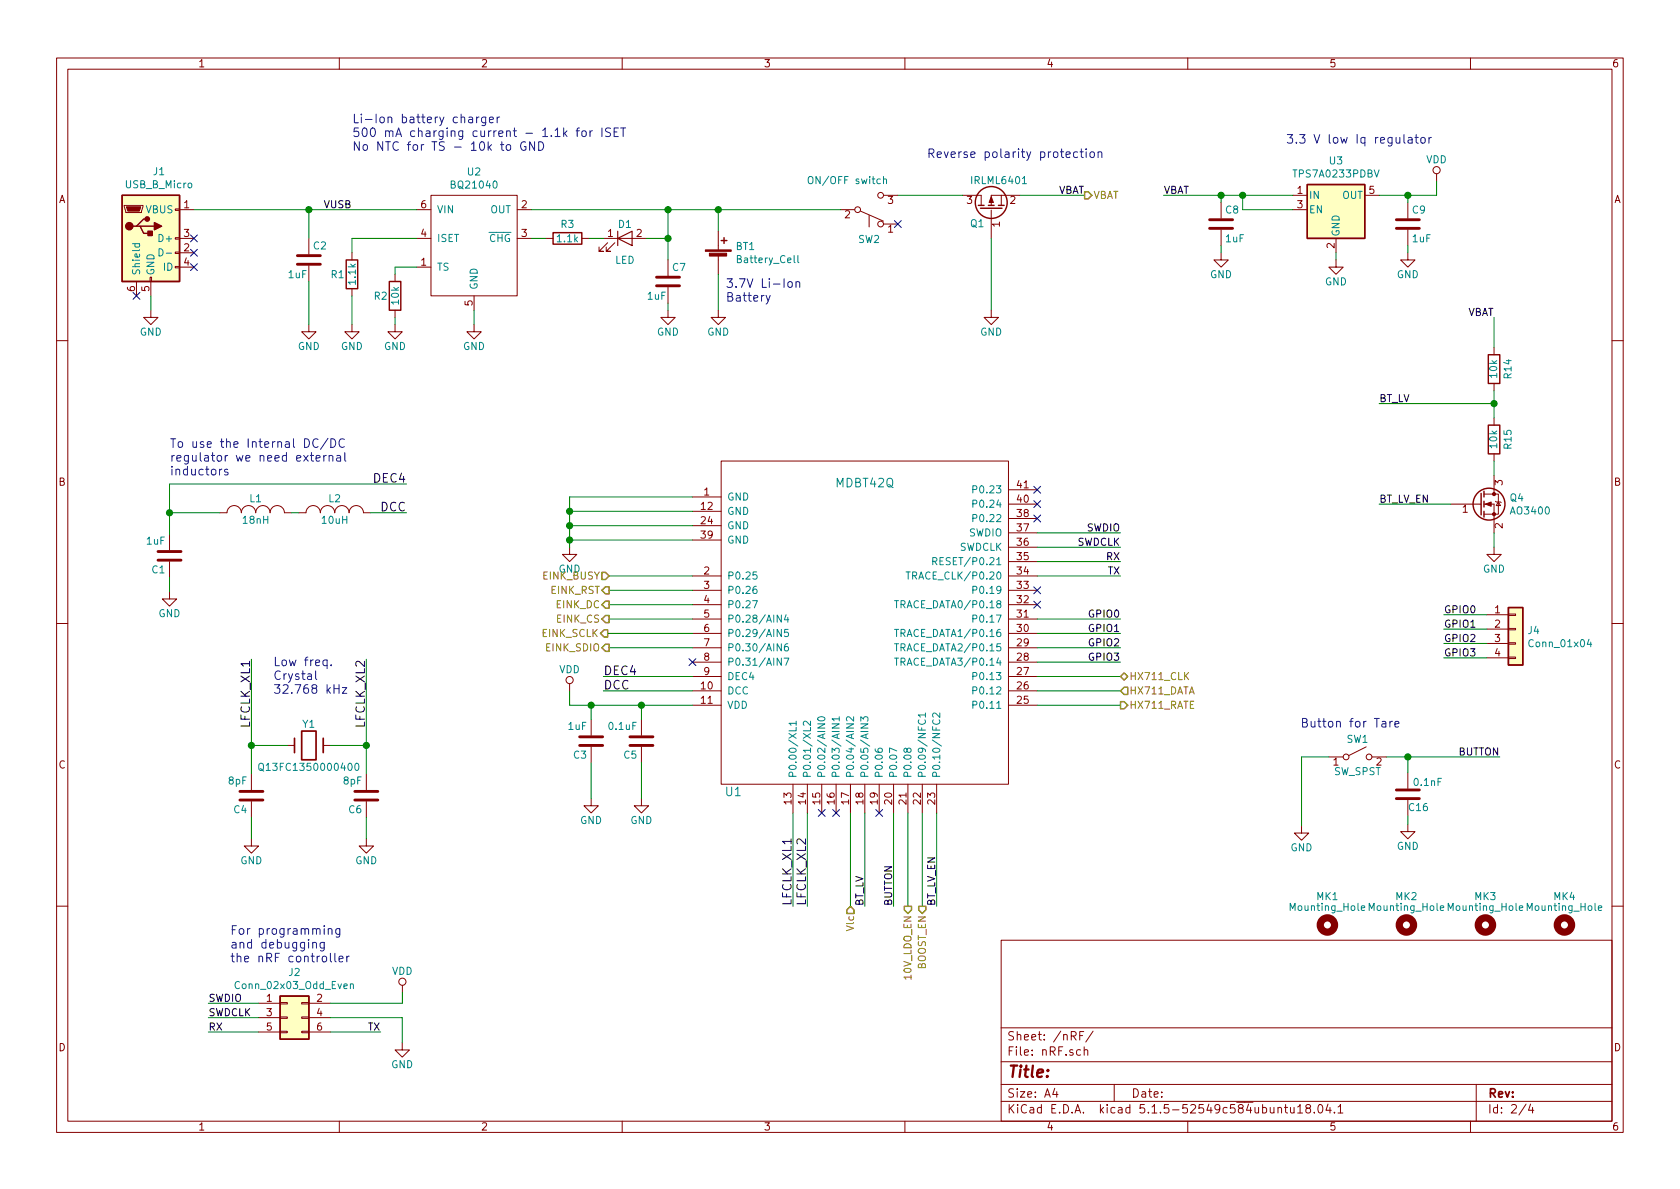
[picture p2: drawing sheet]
EESchema Schematic File Version 4
EELAYER 30 0
EELAYER END
$Descr A4 11693 8268
encoding utf-8
Sheet 2 4
Title ""
Date ""
Rev ""
Comp ""
Comment1 ""
Comment2 ""
Comment3 ""
Comment4 ""
$EndDescr
$Comp
L sense:Crystal Y1
U 1 1
P 2150 5180
F 0 "Y1" H 2150 5330 50  0000 C CNN
F 1 "Q13FC1350000400" H 2150 5030 50  0000 C CNN
F 2 "sense_fp:Q13FC1350000400_SMD Crystals 32.768KHz" H 2150 5180 50  0001 C CNN
F 3 "" H 2150 5180 50  0000 C CNN
	1    2150 5180
	1    0    0    -1  
$EndComp
$Comp
L sense:Mounting_Hole MK1
U 1 1
P 9240 6430
F 0 "MK1" H 9240 6630 50  0000 C CNN
F 1 "Mounting_Hole" H 9240 6555 50  0000 C CNN
F 2 "sense_fp:MountingHole_2.7mm_M2.5" H 9240 6430 50  0001 C CNN
F 3 "" H 9240 6430 50  0001 C CNN
	1    9240 6430
	1    0    0    -1  
$EndComp
$Comp
L sense:GND #PWR03
U 1 1
P 5000 2150
F 0 "#PWR03" H 5000 1900 50  0001 C CNN
F 1 "GND" H 5000 2000 50  0000 C CNN
F 2 "" H 5000 2150 60  0000 C CNN
F 3 "" H 5000 2150 60  0000 C CNN
	1    5000 2150
	1    0    0    -1  
$EndComp
$Comp
L sense:VDD #PWR06
U 1 1
P 10000 1250
F 0 "#PWR06" H 10000 1100 50  0001 C CNN
F 1 "VDD" H 10000 1400 50  0000 C CNN
F 2 "" H 10000 1250 60  0000 C CNN
F 3 "" H 10000 1250 60  0000 C CNN
	1    10000 1250
	1    0    0    -1  
$EndComp
$Comp
L sense:Mounting_Hole MK2
U 1 1
P 9790 6430
F 0 "MK2" H 9790 6630 50  0000 C CNN
F 1 "Mounting_Hole" H 9790 6555 50  0000 C CNN
F 2 "sense_fp:MountingHole_2.7mm_M2.5" H 9790 6430 50  0001 C CNN
F 3 "" H 9790 6430 50  0001 C CNN
	1    9790 6430
	1    0    0    -1  
$EndComp
$Comp
L sense:Mounting_Hole MK3
U 1 1
P 10340 6430
F 0 "MK3" H 10340 6630 50  0000 C CNN
F 1 "Mounting_Hole" H 10340 6555 50  0000 C CNN
F 2 "sense_fp:MountingHole_2.7mm_M2.5" H 10340 6430 50  0001 C CNN
F 3 "" H 10340 6430 50  0001 C CNN
	1    10340 6430
	1    0    0    -1  
$EndComp
$Comp
L sense:Mounting_Hole MK4
U 1 1
P 10890 6430
F 0 "MK4" H 10890 6630 50  0000 C CNN
F 1 "Mounting_Hole" H 10890 6555 50  0000 C CNN
F 2 "sense_fp:MountingHole_2.7mm_M2.5" H 10890 6430 50  0001 C CNN
F 3 "" H 10890 6430 50  0001 C CNN
	1    10890 6430
	1    0    0    -1  
$EndComp
$Comp
L sense:INDUCTOR_SMALL L2
U 1 1
P 2330 3560
F 0 "L2" H 2330 3660 50  0000 C CNN
F 1 "10uH" H 2330 3510 50  0000 C CNN
F 2 "sense_fp:L_0805" H 2330 3560 60  0001 C CNN
F 3 "" H 2330 3560 60  0000 C CNN
	1    2330 3560
	1    0    0    -1  
$EndComp
$Comp
L sense:GND #PWR01
U 1 1
P 9060 5740
F 0 "#PWR01" H 9060 5490 50  0001 C CNN
F 1 "GND" H 9060 5590 50  0000 C CNN
F 2 "" H 9060 5740 60  0000 C CNN
F 3 "" H 9060 5740 60  0000 C CNN
	1    9060 5740
	1    0    0    -1  
$EndComp
$Comp
L sense:GND #PWR011
U 1 1
P 1750 5830
F 0 "#PWR011" H 1750 5580 50  0001 C CNN
F 1 "GND" H 1750 5680 50  0000 C CNN
F 2 "" H 1750 5830 60  0000 C CNN
F 3 "" H 1750 5830 60  0000 C CNN
	1    1750 5830
	1    0    0    -1  
$EndComp
$Comp
L sense:GND #PWR014
U 1 1
P 2550 5830
F 0 "#PWR014" H 2550 5580 50  0001 C CNN
F 1 "GND" H 2550 5680 50  0000 C CNN
F 2 "" H 2550 5830 60  0000 C CNN
F 3 "" H 2550 5830 60  0000 C CNN
	1    2550 5830
	1    0    0    -1  
$EndComp
$Comp
L sense:GND #PWR02
U 1 1
P 1180 4110
F 0 "#PWR02" H 1180 3860 50  0001 C CNN
F 1 "GND" H 1180 3960 50  0000 C CNN
F 2 "" H 1180 4110 60  0000 C CNN
F 3 "" H 1180 4110 60  0000 C CNN
	1    1180 4110
	1    0    0    -1  
$EndComp
$Comp
L sense:GND #PWR010
U 1 1
P 4115 5550
F 0 "#PWR010" H 4115 5300 50  0001 C CNN
F 1 "GND" H 4115 5400 50  0000 C CNN
F 2 "" H 4115 5550 60  0000 C CNN
F 3 "" H 4115 5550 60  0000 C CNN
	1    4115 5550
	1    0    0    -1  
$EndComp
$Comp
L sense:GND #PWR012
U 1 1
P 4465 5550
F 0 "#PWR012" H 4465 5300 50  0001 C CNN
F 1 "GND" H 4465 5400 50  0000 C CNN
F 2 "" H 4465 5550 60  0000 C CNN
F 3 "" H 4465 5550 60  0000 C CNN
	1    4465 5550
	1    0    0    -1  
$EndComp
$Comp
L sense:GND #PWR07
U 1 1
P 3965 3800
F 0 "#PWR07" H 3965 3550 50  0001 C CNN
F 1 "GND" H 3965 3650 50  0000 C CNN
F 2 "" H 3965 3800 60  0000 C CNN
F 3 "" H 3965 3800 60  0000 C CNN
	1    3965 3800
	1    0    0    -1  
$EndComp
Text Label 4200 4700 0    60   ~ 0
DEC4
Text Label 4200 4800 0    60   ~ 0
DCC
$Comp
L sense:VDD #PWR09
U 1 1
P 3965 4800
F 0 "#PWR09" H 3965 4650 50  0001 C CNN
F 1 "VDD" H 3965 4950 50  0000 C CNN
F 2 "" H 3965 4800 60  0000 C CNN
F 3 "" H 3965 4800 60  0000 C CNN
	1    3965 4800
	1    0    0    -1  
$EndComp
Text Label 2830 3360 2    60   ~ 0
DEC4
Text Label 2830 3560 2    60   ~ 0
DCC
Text Label 5520 6300 1    60   ~ 0
LFCLK_XL1
Text Label 5620 6300 1    60   ~ 0
LFCLK_XL2
Text Label 1750 4580 3    60   ~ 0
LFCLK_XL1
Text Label 2550 4580 3    60   ~ 0
LFCLK_XL2
Text Label 1450 6975 0    50   ~ 0
SWDIO
Text Label 1450 7075 0    50   ~ 0
SWDCLK
Text Label 1450 7175 0    50   ~ 0
RX
Text Label 2650 7175 2    50   ~ 0
TX
$Comp
L sense:VDD #PWR05
U 1 1
P 2801 6900
F 0 "#PWR05" H 2801 6750 50  0001 C CNN
F 1 "VDD" H 2801 7050 50  0000 C CNN
F 2 "" H 2801 6900 60  0000 C CNN
F 3 "" H 2801 6900 60  0000 C CNN
	1    2801 6900
	1    0    0    -1  
$EndComp
$Comp
L sense:C C6
U 1 1
P 2550 5530
F 0 "C6" H 2575 5630 50  0000 L CNN
F 1 "8pF" H 2575 5430 50  0000 L CNN
F 2 "sense_fp:C_0402_1005Metric" H 2588 5380 30  0001 C CNN
F 3 "" H 2550 5530 60  0000 C CNN
	1    2550 5530
	-1   0    0    1   
$EndComp
$Comp
L sense:C C4
U 1 1
P 1750 5530
F 0 "C4" H 1775 5630 50  0000 L CNN
F 1 "8pF" H 1775 5430 50  0000 L CNN
F 2 "sense_fp:C_0402_1005Metric" H 1788 5380 30  0001 C CNN
F 3 "" H 1750 5530 60  0000 C CNN
	1    1750 5530
	-1   0    0    1   
$EndComp
$Comp
L sense:C C3
U 1 1
P 4115 5150
F 0 "C3" H 4140 5250 50  0000 L CNN
F 1 "1uF" H 4140 5050 50  0000 L CNN
F 2 "sense_fp:C_0603_1608Metric" H 4153 5000 30  0001 C CNN
F 3 "" H 4115 5150 60  0000 C CNN
	1    4115 5150
	-1   0    0    1   
$EndComp
$Comp
L sense:C C5
U 1 1
P 4465 5150
F 0 "C5" H 4490 5250 50  0000 L CNN
F 1 "0.1uF" H 4490 5050 50  0000 L CNN
F 2 "sense_fp:C_0402_1005Metric" H 4503 5000 30  0001 C CNN
F 3 "" H 4465 5150 60  0000 C CNN
	1    4465 5150
	-1   0    0    1   
$EndComp
$Comp
L sense:C C1
U 1 1
P 1180 3860
F 0 "C1" H 1205 3960 50  0000 L CNN
F 1 "1uF" H 1205 3760 50  0000 L CNN
F 2 "sense_fp:C_0603_1608Metric" H 1218 3710 30  0001 C CNN
F 3 "" H 1180 3860 60  0000 C CNN
	1    1180 3860
	-1   0    0    1   
$EndComp
$Comp
L sense:INDUCTOR_SMALL L1
U 1 1
P 1780 3560
F 0 "L1" H 1780 3660 50  0000 C CNN
F 1 "18nH" H 1780 3510 50  0000 C CNN
F 2 "sense_fp:C_0603_1608Metric" H 1780 3560 60  0001 C CNN
F 3 "" H 1780 3560 60  0000 C CNN
	1    1780 3560
	1    0    0    -1  
$EndComp
$Comp
L sense:Q_PMOS_DGS Q1
U 1 1
P 6900 1450
F 0 "Q1" V 6800 1600 50  0000 R CNN
F 1 "IRLML6401" V 7100 1600 50  0000 R CNN
F 2 "Package_TO_SOT_SMD:SOT-23" H 7100 1550 29  0001 C CNN
F 3 "" H 6900 1450 60  0000 C CNN
	1    6900 1450
	0    -1   -1   0   
$EndComp
Wire Wire Line
	6900 1650 6900 2150
Wire Wire Line
	1180 3360 1180 3560
Wire Wire Line
	1180 3560 1530 3560
Wire Wire Line
	1180 4010 1180 4110
Wire Wire Line
	1180 3360 2830 3360
Connection ~ 1180 3560
Wire Wire Line
	3965 4900 4115 4900
Wire Wire Line
	4115 5000 4115 4900
Connection ~ 4115 4900
Wire Wire Line
	4465 5000 4465 4900
Wire Wire Line
	4115 5300 4115 5550
Wire Wire Line
	1750 4580 1750 5180
Wire Wire Line
	2300 5180 2550 5180
Wire Wire Line
	2550 4580 2550 5180
Wire Wire Line
	1750 5680 1750 5830
Wire Wire Line
	2550 5680 2550 5830
Connection ~ 2550 5180
Wire Wire Line
	2000 5180 1750 5180
Connection ~ 1750 5180
Wire Wire Line
	3965 3450 3965 3550
Connection ~ 3965 3550
Connection ~ 3965 3650
Connection ~ 3965 3750
Wire Wire Line
	3965 4800 3965 4900
Wire Wire Line
	4465 5300 4465 5550
Wire Wire Line
	2080 3560 2030 3560
Wire Wire Line
	2830 3560 2580 3560
Wire Wire Line
	1180 3560 1180 3710
Wire Wire Line
	2550 5180 2550 5380
Wire Wire Line
	1750 5180 1750 5380
Wire Wire Line
	3965 3550 3965 3650
Wire Wire Line
	3965 3650 3965 3750
Wire Wire Line
	3965 3750 3965 3800
Text Notes 5050 2100 0    60   ~ 0
3.7V Li-Ion\nBattery
Text Notes 6450 1100 0    60   ~ 0
Reverse polarity protection
Text Notes 9050 5065 0    60   ~ 0
Button for Tare
Text Notes 1180 3310 0    60   ~ 0
To use the Internal DC/DC\nregulator we need external\ninductors
Text Notes 1600 6700 0    60   ~ 0
For programming \nand debugging \nthe nRF controller
Text Notes 1900 4830 0    60   ~ 0
Low freq. \nCrystal\n32.768 kHz\n
$Comp
L sense:GND #PWR04
U 1 1
P 2800 7250
F 0 "#PWR04" H 2800 7000 50  0001 C CNN
F 1 "GND" H 2800 7100 50  0000 C CNN
F 2 "" H 2800 7250 60  0000 C CNN
F 3 "" H 2800 7250 60  0000 C CNN
	1    2800 7250
	1    0    0    -1  
$EndComp
$Comp
L sense:Slider_Switch_SW_2_State SW2
U 1 1
P 6050 1450
F 0 "SW2" H 6050 1660 50  0000 C CNN
F 1 "ON/OFF switch" H 5900 1250 50  0000 C CNN
F 2 "Footprint_nrf_scale:Slide Switch SMD 2P2T _6pins" H 6050 1450 50  0001 C CNN
F 3 "" H 6050 1450 50  0001 C CNN
	1    6050 1450
	1    0    0    1   
$EndComp
$Comp
L sense:C C16
U 1 1
P 9800 5520
F 0 "C16" H 9650 5615 50  0000 L CNN
F 1 "0.1nF" H 9555 5440 50  0000 L CNN
F 2 "sense_fp:C_0402_1005Metric" H 9838 5370 30  0001 C CNN
F 3 "" H 9800 5520 60  0000 C CNN
	1    9800 5520
	-1   0    0    1   
$EndComp
$Comp
L sense:GND #PWR032
U 1 1
P 9800 5730
F 0 "#PWR032" H 9800 5480 50  0001 C CNN
F 1 "GND" H 9800 5580 50  0000 C CNN
F 2 "" H 9800 5730 60  0000 C CNN
F 3 "" H 9800 5730 60  0000 C CNN
	1    9800 5730
	1    0    0    -1  
$EndComp
$Comp
L sense:Conn_02x03_Odd_Even J2
U 1 1
P 2000 7075
F 0 "J2" H 2050 7392 50  0000 C CNN
F 1 "Conn_02x03_Odd_Even" H 2050 7301 50  0000 C CNN
F 2 "Connector_PinHeader_2.00mm:PinHeader_2x03_P2.00mm_Vertical" H 2000 7075 50  0001 C CNN
F 3 "~" H 2000 7075 50  0001 C CNN
	1    2000 7075
	1    0    0    -1  
$EndComp
Wire Wire Line
	2300 7175 2650 7175
Wire Wire Line
	1450 6975 1800 6975
Wire Wire Line
	1800 7075 1450 7075
Wire Wire Line
	1450 7175 1800 7175
$Comp
L sense:SW_SPST SW1
U 1 1
P 9450 5260
F 0 "SW1" H 9450 5385 50  0000 C CNN
F 1 "SW_SPST" H 9450 5160 50  0000 C CNN
F 2 "Footprint_nrf_scale:SMD Tactile Switch_3x6x2.5mm" H 9450 5260 50  0001 C CNN
F 3 "" H 9450 5260 50  0001 C CNN
	1    9450 5260
	1    0    0    -1  
$EndComp
NoConn ~ 6250 1550
Text Label 7800 3700 2    50   ~ 0
SWDIO
Text Label 7800 3800 2    50   ~ 0
SWDCLK
Text Label 7800 4000 2    50   ~ 0
TX
Text Label 7800 3900 2    50   ~ 0
RX
NoConn ~ 7220 3400
NoConn ~ 7220 3500
Wire Wire Line
	5520 5650 5520 6300
Wire Wire Line
	5620 5650 5620 6300
Wire Wire Line
	4115 4900 4465 4900
Connection ~ 4465 4900
Wire Wire Line
	4465 4900 4820 4900
Wire Wire Line
	4820 4800 4200 4800
Wire Wire Line
	3965 3450 4820 3450
Wire Wire Line
	3965 3550 4820 3550
Wire Wire Line
	3965 3650 4820 3650
Wire Wire Line
	3965 3750 4820 3750
Wire Wire Line
	7800 3700 7220 3700
Wire Wire Line
	7220 3800 7800 3800
Wire Wire Line
	7800 3900 7220 3900
Wire Wire Line
	7220 4000 7800 4000
Text Label 10440 5260 2    50   ~ 0
BUTTON
Wire Wire Line
	9800 5670 9800 5730
Wire Wire Line
	9060 5740 9060 5260
Wire Wire Line
	9060 5260 9250 5260
Wire Wire Line
	9650 5260 9800 5260
Wire Wire Line
	9800 5370 9800 5260
Connection ~ 9800 5260
Wire Wire Line
	9800 5260 10440 5260
$Comp
L sense:Battery_Cell BT1
U 1 1
P 5000 1800
F 0 "BT1" H 5118 1896 50  0000 L CNN
F 1 "Battery_Cell" H 5118 1805 50  0000 L CNN
F 2 "Connector_JST:JST_PH_B2B-PH-K_1x02_P2.00mm_Vertical" V 5000 1860 50  0001 C CNN
F 3 "" V 5000 1860 50  0001 C CNN
	1    5000 1800
	1    0    0    -1  
$EndComp
$Comp
L sense:GND #PWR0101
U 1 1
P 6900 2150
F 0 "#PWR0101" H 6900 1900 50  0001 C CNN
F 1 "GND" H 6900 2000 50  0000 C CNN
F 2 "" H 6900 2150 60  0000 C CNN
F 3 "" H 6900 2150 60  0000 C CNN
	1    6900 2150
	1    0    0    -1  
$EndComp
Wire Wire Line
	5000 1900 5000 2150
Text Label 7550 1350 2    50   ~ 0
VBAT
$Comp
L scale_hx711-rescue:TLV70013_SOT23-5-Regulator_Linear U?
U 1 1
P 9300 1450
AR Path="/5E60E4CD" Ref="U?"  Part="1" 
AR Path="/5E602405/5E60E4CD" Ref="U3"  Part="1" 
F 0 "U3" H 9300 1792 50  0000 C CNN
F 1 "TPS7A0233PDBV" H 9300 1701 50  0000 C CNN
F 2 "Package_TO_SOT_SMD:SOT-23-5" H 9300 1775 50  0001 C CIN
F 3 "http://www.ti.com/lit/ds/symlink/tps7a02.pdf" H 9300 1500 50  0001 C CNN
	1    9300 1450
	1    0    0    -1  
$EndComp
Wire Wire Line
	9000 1350 8650 1350
Wire Wire Line
	9000 1450 8650 1450
Wire Wire Line
	8650 1450 8650 1350
Connection ~ 8650 1350
Wire Wire Line
	8650 1350 8500 1350
$Comp
L sense:C C8
U 1 1
P 8500 1550
F 0 "C8" H 8525 1650 50  0000 L CNN
F 1 "1uF" H 8525 1450 50  0000 L CNN
F 2 "sense_fp:C_1206_3216Metric" H 8538 1400 30  0001 C CNN
F 3 "" H 8500 1550 60  0000 C CNN
	1    8500 1550
	1    0    0    -1  
$EndComp
Wire Wire Line
	8500 1750 8500 1700
$Comp
L sense:GND #PWR0102
U 1 1
P 8500 1750
F 0 "#PWR0102" H 8500 1500 50  0001 C CNN
F 1 "GND" H 8500 1600 50  0000 C CNN
F 2 "" H 8500 1750 60  0000 C CNN
F 3 "" H 8500 1750 60  0000 C CNN
	1    8500 1750
	1    0    0    -1  
$EndComp
Wire Wire Line
	8500 1400 8500 1350
Connection ~ 8500 1350
$Comp
L sense:C C9
U 1 1
P 9800 1550
F 0 "C9" H 9825 1650 50  0000 L CNN
F 1 "1uF" H 9825 1450 50  0000 L CNN
F 2 "sense_fp:C_1206_3216Metric" H 9838 1400 30  0001 C CNN
F 3 "" H 9800 1550 60  0000 C CNN
	1    9800 1550
	1    0    0    -1  
$EndComp
Wire Wire Line
	9800 1750 9800 1700
$Comp
L sense:GND #PWR0103
U 1 1
P 9800 1750
F 0 "#PWR0103" H 9800 1500 50  0001 C CNN
F 1 "GND" H 9800 1600 50  0000 C CNN
F 2 "" H 9800 1750 60  0000 C CNN
F 3 "" H 9800 1750 60  0000 C CNN
	1    9800 1750
	1    0    0    -1  
$EndComp
$Comp
L sense:GND #PWR0104
U 1 1
P 9300 1800
F 0 "#PWR0104" H 9300 1550 50  0001 C CNN
F 1 "GND" H 9300 1650 50  0000 C CNN
F 2 "" H 9300 1800 60  0000 C CNN
F 3 "" H 9300 1800 60  0000 C CNN
	1    9300 1800
	1    0    0    -1  
$EndComp
Wire Wire Line
	9300 1800 9300 1750
Wire Wire Line
	9600 1350 9800 1350
Wire Wire Line
	9800 1350 9800 1400
Wire Wire Line
	9800 1350 10000 1350
Connection ~ 9800 1350
Wire Wire Line
	10000 1250 10000 1350
Wire Wire Line
	8100 1350 8500 1350
Text Label 8100 1350 0    50   ~ 0
VBAT
Text Notes 8950 1000 0    60   ~ 0
3.3 V low Iq regulator
$Comp
L sense:BQ21040 U2
U 1 1
P 3300 1650
F 0 "U2" H 3300 2115 50  0000 C CNN
F 1 "BQ21040" H 3300 2024 50  0000 C CNN
F 2 "Package_TO_SOT_SMD:SOT-23-6_Handsoldering" H 3300 1650 50  0001 C CNN
F 3 "http://www.ti.com/lit/ds/symlink/bq21040.pdf" H 3300 1650 50  0001 C CNN
	1    3300 1650
	1    0    0    -1  
$EndComp
$Comp
L sense:C C2
U 1 1
P 2150 1800
F 0 "C2" H 2175 1900 50  0000 L CNN
F 1 "1uF" H 2000 1700 50  0000 L CNN
F 2 "sense_fp:C_1206_3216Metric" H 2188 1650 30  0001 C CNN
F 3 "" H 2150 1800 60  0000 C CNN
	1    2150 1800
	1    0    0    -1  
$EndComp
Wire Wire Line
	2150 2250 2150 1950
$Comp
L sense:GND #PWR0105
U 1 1
P 2150 2250
F 0 "#PWR0105" H 2150 2000 50  0001 C CNN
F 1 "GND" H 2150 2100 50  0000 C CNN
F 2 "" H 2150 2250 60  0000 C CNN
F 3 "" H 2150 2250 60  0000 C CNN
	1    2150 2250
	1    0    0    -1  
$EndComp
Wire Wire Line
	2150 1450 2900 1450
Wire Wire Line
	2150 1450 2150 1650
Wire Wire Line
	2900 1650 2450 1650
Wire Wire Line
	2450 1650 2450 1750
$Comp
L sense:R R1
U 1 1
P 2450 1900
F 0 "R1" H 2350 1900 50  0000 C CNN
F 1 "1.1k" V 2450 1900 50  0000 C CNN
F 2 "Resistor_SMD:R_0603_1608Metric_Pad1.05x0.95mm_HandSolder" V 2380 1900 50  0001 C CNN
F 3 "" H 2450 1900 50  0001 C CNN
	1    2450 1900
	1    0    0    -1  
$EndComp
$Comp
L sense:GND #PWR0106
U 1 1
P 2450 2250
F 0 "#PWR0106" H 2450 2000 50  0001 C CNN
F 1 "GND" H 2450 2100 50  0000 C CNN
F 2 "" H 2450 2250 60  0000 C CNN
F 3 "" H 2450 2250 60  0000 C CNN
	1    2450 2250
	1    0    0    -1  
$EndComp
Wire Wire Line
	2450 2250 2450 2050
$Comp
L sense:R R2
U 1 1
P 2750 2050
F 0 "R2" H 2650 2050 50  0000 C CNN
F 1 "10k" V 2750 2050 50  0000 C CNN
F 2 "Resistor_SMD:R_0603_1608Metric_Pad1.05x0.95mm_HandSolder" V 2680 2050 50  0001 C CNN
F 3 "" H 2750 2050 50  0001 C CNN
	1    2750 2050
	1    0    0    -1  
$EndComp
$Comp
L sense:GND #PWR0107
U 1 1
P 2750 2250
F 0 "#PWR0107" H 2750 2000 50  0001 C CNN
F 1 "GND" H 2750 2100 50  0000 C CNN
F 2 "" H 2750 2250 60  0000 C CNN
F 3 "" H 2750 2250 60  0000 C CNN
	1    2750 2250
	1    0    0    -1  
$EndComp
Wire Wire Line
	2750 2250 2750 2200
Wire Wire Line
	2750 1900 2750 1850
Wire Wire Line
	2750 1850 2900 1850
$Comp
L sense:R R3
U 1 1
P 3950 1650
F 0 "R3" V 3850 1650 50  0000 C CNN
F 1 "1.1k" V 3950 1650 50  0000 C CNN
F 2 "Resistor_SMD:R_0603_1608Metric_Pad1.05x0.95mm_HandSolder" V 3880 1650 50  0001 C CNN
F 3 "" H 3950 1650 50  0001 C CNN
	1    3950 1650
	0    1    1    0   
$EndComp
Wire Wire Line
	3700 1650 3800 1650
$Comp
L sense:C C7
U 1 1
P 4650 1950
F 0 "C7" H 4675 2050 50  0000 L CNN
F 1 "1uF" H 4500 1850 50  0000 L CNN
F 2 "sense_fp:C_1206_3216Metric" H 4688 1800 30  0001 C CNN
F 3 "" H 4650 1950 60  0000 C CNN
	1    4650 1950
	1    0    0    -1  
$EndComp
$Comp
L sense:GND #PWR0108
U 1 1
P 4650 2150
F 0 "#PWR0108" H 4650 1900 50  0001 C CNN
F 1 "GND" H 4650 2000 50  0000 C CNN
F 2 "" H 4650 2150 60  0000 C CNN
F 3 "" H 4650 2150 60  0000 C CNN
	1    4650 2150
	1    0    0    -1  
$EndComp
Wire Wire Line
	4650 2100 4650 2150
Wire Wire Line
	7100 1350 7550 1350
$Comp
L sense:LED D1
U 1 1
P 4350 1650
F 0 "D1" H 4350 1750 50  0000 C CNN
F 1 "LED" H 4350 1500 50  0000 C CNN
F 2 "LED_SMD:LED_0603_1608Metric_Castellated" H 4350 1650 50  0001 C CNN
F 3 "" H 4350 1650 50  0001 C CNN
	1    4350 1650
	1    0    0    -1  
$EndComp
Wire Wire Line
	4650 1450 4650 1650
Wire Wire Line
	3700 1450 4650 1450
Wire Wire Line
	4500 1650 4650 1650
Connection ~ 4650 1650
Wire Wire Line
	4650 1650 4650 1800
Wire Wire Line
	4200 1650 4100 1650
$Comp
L sense:GND #PWR0109
U 1 1
P 3300 2250
F 0 "#PWR0109" H 3300 2000 50  0001 C CNN
F 1 "GND" H 3300 2100 50  0000 C CNN
F 2 "" H 3300 2250 60  0000 C CNN
F 3 "" H 3300 2250 60  0000 C CNN
	1    3300 2250
	1    0    0    -1  
$EndComp
Wire Wire Line
	3300 2250 3300 2150
$Comp
L Connector:USB_B_Micro J1
U 1 1
P 1050 1650
F 0 "J1" H 1107 2117 50  0000 C CNN
F 1 "USB_B_Micro" H 1107 2026 50  0000 C CNN
F 2 "Footprint_nrf_scale:Micro_usb_connector_4_THT_pads" H 1200 1600 50  0001 C CNN
F 3 "~" H 1200 1600 50  0001 C CNN
	1    1050 1650
	1    0    0    -1  
$EndComp
$Comp
L sense:GND #PWR0110
U 1 1
P 1050 2150
F 0 "#PWR0110" H 1050 1900 50  0001 C CNN
F 1 "GND" H 1050 2000 50  0000 C CNN
F 2 "" H 1050 2150 60  0000 C CNN
F 3 "" H 1050 2150 60  0000 C CNN
	1    1050 2150
	1    0    0    -1  
$EndComp
Wire Wire Line
	1050 2050 1050 2150
NoConn ~ 950  2050
NoConn ~ 1350 1850
NoConn ~ 1350 1750
NoConn ~ 1350 1650
Text Label 2450 1450 2    50   ~ 0
VUSB
Text Notes 2450 1050 0    60   ~ 0
Li-Ion battery charger\n500 mA charging current - 1.1k for ISET\nNo NTC for TS - 10k to GND
Wire Wire Line
	1350 1450 2150 1450
Connection ~ 2150 1450
Wire Wire Line
	4650 1450 5000 1450
Wire Wire Line
	5000 1450 5000 1600
Connection ~ 4650 1450
Connection ~ 5000 1450
Wire Wire Line
	6250 1350 6700 1350
Wire Wire Line
	5000 1450 5850 1450
Text HLabel 7550 1350 2    50   Output ~ 0
VBAT
Text HLabel 7800 4800 2    50   Input ~ 0
HX711_DATA
Text HLabel 7800 4900 2    50   Output ~ 0
HX711_RATE
Text HLabel 7800 4700 2    50   BiDi ~ 0
HX711_CLK
Text Label 6220 6300 1    50   ~ 0
BUTTON
Text HLabel 6420 6300 3    50   Output ~ 0
BOOST_EN
Text HLabel 6320 6300 3    50   Output ~ 0
10V_LDO_EN
Text HLabel 5920 6300 3    50   Input ~ 0
Vlc
Wire Wire Line
	6020 6300 6020 5650
Wire Wire Line
	6320 5650 6320 6300
Wire Wire Line
	7800 4900 7220 4900
Wire Wire Line
	7220 4800 7800 4800
Wire Wire Line
	7800 4700 7220 4700
Text HLabel 4240 4500 0    50   Output ~ 0
EINK_SDIO
Text HLabel 4230 4400 0    50   Output ~ 0
EINK_SCLK
Text HLabel 4240 4300 0    50   Output ~ 0
EINK_CS
Text HLabel 4240 4100 0    50   Output ~ 0
EINK_RST
Text HLabel 4240 4000 0    50   Input ~ 0
EINK_BUSY
Wire Wire Line
	4240 4000 4820 4000
Wire Wire Line
	4820 4300 4240 4300
Wire Wire Line
	4820 4500 4240 4500
Wire Wire Line
	2801 6900 2801 6975
Wire Wire Line
	2801 6975 2300 6975
Wire Wire Line
	2800 7250 2800 7075
Wire Wire Line
	2800 7075 2300 7075
NoConn ~ 4820 4600
Wire Wire Line
	4820 4100 4240 4100
Wire Wire Line
	4230 4400 4820 4400
$Comp
L sense:MDBT42Q U1
U 1 1
P 6020 4100
F 0 "U1" H 5105 2700 60  0000 C CNN
F 1 "MDBT42Q" H 6020 4850 60  0000 C CNN
F 2 "sense_fp:mdbt42Q" H 5820 5200 60  0001 C CNN
F 3 "" H 5820 5200 60  0000 C CNN
	1    6020 4100
	1    0    0    -1  
$EndComp
Wire Wire Line
	4820 4700 4200 4700
NoConn ~ 5720 5650
NoConn ~ 5820 5650
Wire Wire Line
	6420 5650 6420 6300
Wire Wire Line
	6520 5650 6520 6300
NoConn ~ 7220 4200
NoConn ~ 7220 4100
NoConn ~ 7220 3600
$Comp
L Connector_Generic:Conn_01x04 J4
U 1 1
P 10550 4370
F 0 "J4" H 10630 4362 50  0000 L CNN
F 1 "Conn_01x04" H 10630 4271 50  0000 L CNN
F 2 "Connector_PinHeader_2.00mm:PinHeader_1x04_P2.00mm_Vertical" H 10550 4370 50  0001 C CNN
F 3 "~" H 10550 4370 50  0001 C CNN
	1    10550 4370
	1    0    0    -1  
$EndComp
Text Label 10050 4270 0    50   ~ 0
GPIO0
Text Label 10050 4370 0    50   ~ 0
GPIO1
Text Label 10050 4470 0    50   ~ 0
GPIO2
Text Label 10050 4570 0    50   ~ 0
GPIO3
Wire Wire Line
	10050 4570 10350 4570
Wire Wire Line
	10350 4470 10050 4470
Wire Wire Line
	10050 4370 10350 4370
Wire Wire Line
	10350 4270 10050 4270
Text Label 7800 4300 2    50   ~ 0
GPIO0
Text Label 7800 4400 2    50   ~ 0
GPIO1
Text Label 7800 4500 2    50   ~ 0
GPIO2
Text Label 7800 4600 2    50   ~ 0
GPIO3
Wire Wire Line
	7220 4600 7800 4600
Wire Wire Line
	7800 4300 7220 4300
Wire Wire Line
	7220 4400 7800 4400
Wire Wire Line
	7800 4500 7220 4500
$Comp
L sense:Q_NMOS_GSD Q?
U 1 1
P 10300 3500
AR Path="/5E60241F/5E7CDED4" Ref="Q?"  Part="1" 
AR Path="/5E602405/5E7CDED4" Ref="Q4"  Part="1" 
F 0 "Q4" H 10506 3546 50  0000 L CNN
F 1 "AO3400" H 10506 3455 50  0000 L CNN
F 2 "Package_TO_SOT_SMD:SOT-23" H 10500 3600 50  0001 C CNN
F 3 "" H 10300 3500 50  0001 C CNN
	1    10300 3500
	1    0    0    -1  
$EndComp
$Comp
L sense:R R14
U 1 1
P 10400 2560
F 0 "R14" V 10300 2560 50  0000 C CNN
F 1 "10k" V 10400 2560 50  0000 C CNN
F 2 "Resistor_SMD:R_0603_1608Metric_Pad1.05x0.95mm_HandSolder" V 10330 2560 50  0001 C CNN
F 3 "" H 10400 2560 50  0001 C CNN
	1    10400 2560
	-1   0    0    1   
$EndComp
$Comp
L sense:R R15
U 1 1
P 10400 3050
F 0 "R15" V 10300 3050 50  0000 C CNN
F 1 "10k" V 10400 3050 50  0000 C CNN
F 2 "Resistor_SMD:R_0603_1608Metric_Pad1.05x0.95mm_HandSolder" V 10330 3050 50  0001 C CNN
F 3 "" H 10400 3050 50  0001 C CNN
	1    10400 3050
	-1   0    0    1   
$EndComp
$Comp
L sense:GND #PWR0149
U 1 1
P 10400 3800
F 0 "#PWR0149" H 10400 3550 50  0001 C CNN
F 1 "GND" H 10400 3650 50  0000 C CNN
F 2 "" H 10400 3800 60  0000 C CNN
F 3 "" H 10400 3800 60  0000 C CNN
	1    10400 3800
	1    0    0    -1  
$EndComp
Wire Wire Line
	10400 3800 10400 3700
Wire Wire Line
	10400 3200 10400 3300
Text Label 10400 2200 2    50   ~ 0
VBAT
Wire Wire Line
	10400 2200 10400 2410
Text Label 9600 3500 0    50   ~ 0
BT_LV_EN
Wire Wire Line
	9600 3500 10100 3500
Text Label 9600 2800 0    50   ~ 0
BT_LV
Wire Wire Line
	9600 2800 10400 2800
Wire Wire Line
	10400 2710 10400 2800
Connection ~ 10400 2800
Wire Wire Line
	10400 2800 10400 2900
Text Label 6520 6300 1    50   ~ 0
BT_LV_EN
Text Label 6020 6300 1    50   ~ 0
BT_LV
Wire Wire Line
	5920 6300 5920 5650
Wire Wire Line
	6220 6300 6220 5650
NoConn ~ 6120 5650
Text HLabel 4240 4200 0    50   Output ~ 0
EINK_DC
Wire Wire Line
	4240 4200 4820 4200
$EndSCHEMATC
